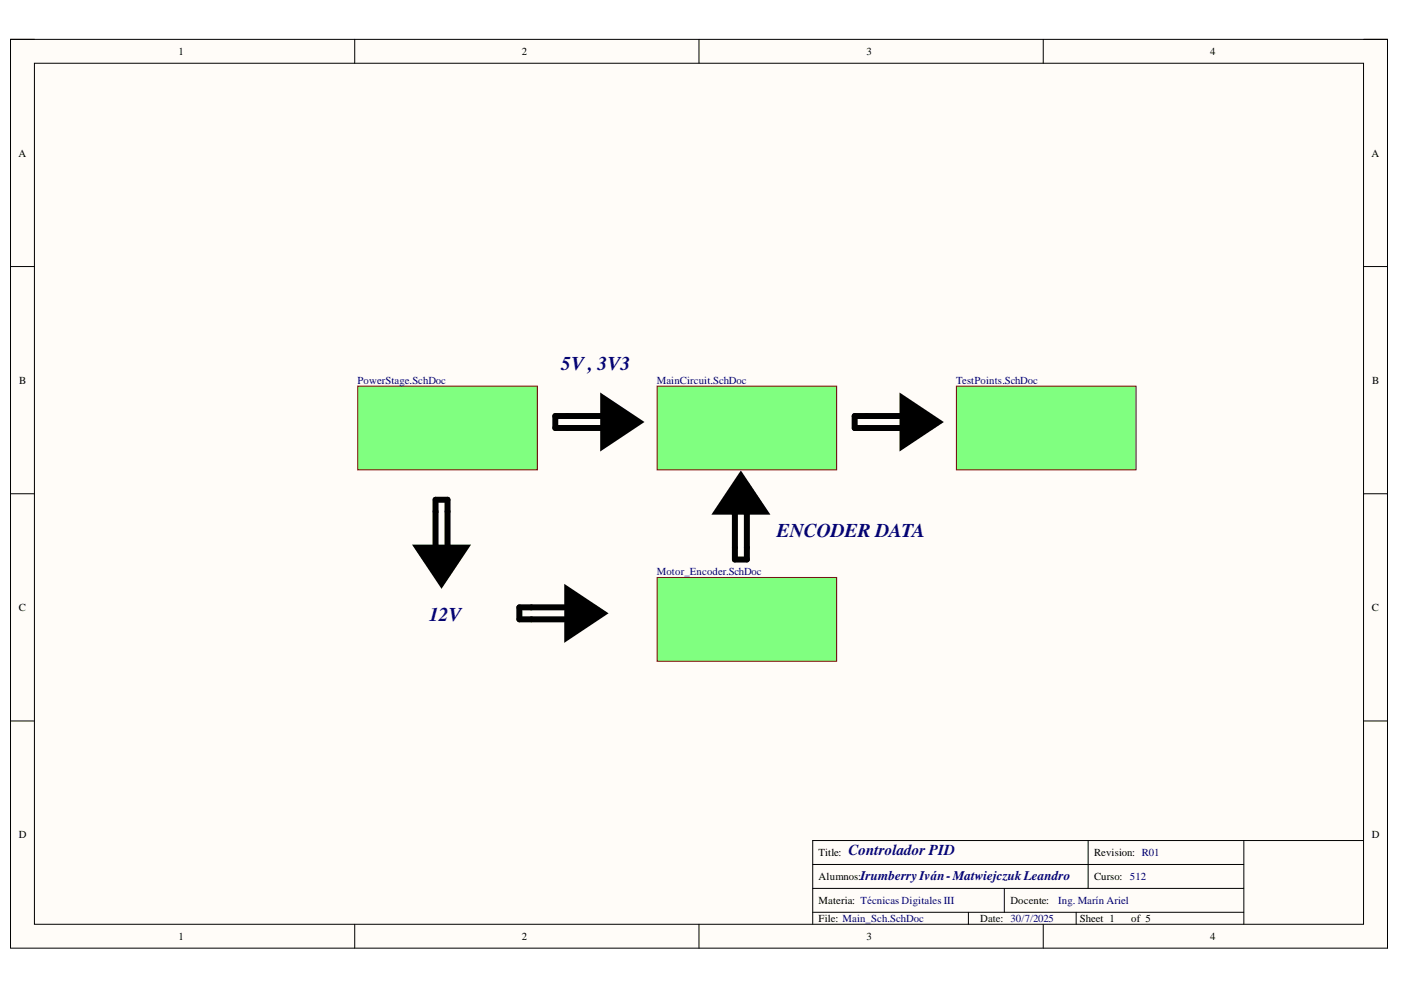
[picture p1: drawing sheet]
<svg xmlns="http://www.w3.org/2000/svg" width="297mm" height="210mm" viewBox="0 0 297 210" stroke-linecap="round" stroke-linejoin="round" font-family="sans-serif">
<path d="M2.2 8.3h292v192.7h-292z" fill-rule="evenodd" fill="#fffcf8"/>
<path d="M2.2 8.3h292v192.7h-292z" fill="none" stroke="#000" stroke-width=".21"/>
<path d="M7.3 13.4h281.8v182.6h-281.8z" fill-rule="evenodd" fill="#fffcf8"/>
<g fill="none" stroke="#000" stroke-width=".21">
<path d="M2.2 8.3h5.1M7.3 13.4h281.8v182.6h-281.8zM75.2 8.3v5.1M148.2 8.3v5.1M221.2 8.3v5.1M289.1 8.3h5.1v5.1M2.2 56.5h5.1M289.1 56.5h5.1M2.2 104.7h5.1M289.1 104.7h5.1M2.2 152.9h5.1M289.1 152.9h5.1"/>
<path d="M230.7 178.2v10.2M263.7 178.2v17.8M289.1 178.2h-116.8v17.8M75.2 196v5M148.2 196v5M172.3 183.3h91.4M172.3 193.4h91.4M172.3 188.4h91.4M205.3 193.4v2.6M212.9 188.4v5M221.2 196v5M228.2 193.4v2.6"/>
<path d="M294.2 196v5"/>
</g>
<path d="M127.9 84.4l7.6 5.1-7.6 5zM127.9 88.2h-10.2v2.5h10.2" fill="none" stroke="#000" stroke-width="1.3"/>
<path d="M127.9 84.4l7.6 5.1-7.6 5z" fill-rule="evenodd" fill="#000"/>
<path d="M139.3 81.9h38.1v17.7h-38.1z" fill-rule="evenodd" fill="#80ff80"/>
<path d="M139.3 81.9h38.1v17.7h-38.1z" fill="none" stroke="#800000" stroke-width=".21"/>
<path d="M75.8 81.9h38.1v17.7h-38.1z" fill-rule="evenodd" fill="#80ff80"/>
<path d="M75.8 81.9h38.1v17.7h-38.1z" fill="none" stroke="#800000" stroke-width=".21"/>
<path d="M139.3 122.4h38.1v17.8h-38.1z" fill-rule="evenodd" fill="#80ff80"/>
<path d="M139.3 122.4h38.1v17.8h-38.1z" fill="none" stroke="#800000" stroke-width=".21"/>
<path d="M88.5 116.1h10.2l-5.1 7.6zM92.3 116.1v-10.1h2.6v10.1M155.8 108.5v10.1h2.6v-10.1M157.1 100.9l5.1 7.6h-10.2zM120.3 125l7.6 5-7.6 5.1zM120.3 128.8h-10.2v2.5h10.2" fill="none" stroke="#000" stroke-width="1.3"/>
<g fill="#000">
<path d="M88.5 116.1h10.2l-5.1 7.6z" fill-rule="evenodd"/>
<path d="M157.1 100.9l5.1 7.6h-10.2z" fill-rule="evenodd"/>
<path d="M120.3 125l7.6 5-7.6 5.1z" fill-rule="evenodd"/>
</g>
<path d="M202.8 81.9h38.1v17.7h-38.1z" fill-rule="evenodd" fill="#80ff80"/>
<path d="M202.8 81.9h38.1v17.7h-38.1z" fill="none" stroke="#800000" stroke-width=".21"/>
<path d="M191.4 84.4l7.6 5.1-7.6 5zM191.4 88.2h-10.2v2.5h10.2" fill="none" stroke="#000" stroke-width="1.3"/>
<path d="M191.4 84.4l7.6 5.1-7.6 5z" fill-rule="evenodd" fill="#000"/>
<g font-size="4.1" fill="#000080">
<text x="119" y="78.5">5V,3V3</text>
<text x="164.7" y="113.9">ENCODER DATA</text>
<text x="91" y="131.7">12V</text>
</g>
<text font-size="3.2" fill="#000080" x="179.9" y="181.4">Controlador PID</text>
<text font-size="2.8" fill="#000080" x="182.4" y="186.5">IrumberryIván-MatwiejczukLeandro</text>
<g font-size="2.3">
<text x="37.9" y="11.6">1</text>
<text x="110.6" y="11.6">2</text>
<text x="183.7" y="11.6">3</text>
<text x="256.6" y="11.6">4</text>
<text x="3.9" y="33.3">A</text>
<text x="290.8" y="33.3">A</text>
<text x="4.1" y="81.4">B</text>
<text x="290.9" y="81.4">B</text>
<text x="4" y="129.5">C</text>
<text x="290.9" y="129.5">C</text>
<text x="4" y="177.7">D</text>
<text x="290.9" y="177.7">D</text>
<text x="173.6" y="181.5">Title:</text>
<text x="232" y="181.5">Revision: R01</text>
<text x="173.6" y="186.6">Alumnos:</text>
<text x="173.6" y="191.7">Materia: Técnicas Digitales III</text>
<text x="214.2" y="191.7">Docente:</text>
<text x="232" y="186.6">Curso: 512</text>
<text x="173.6" y="195.5">File: Main_Sch.SchDoc</text>
<text x="207.8" y="195.5">Date: 30/7/2025</text>
<text x="228.9" y="195.5">Sheet 1</text>
<text x="239.8" y="195.5">of 5</text>
<text x="37.9" y="199.3">1</text>
<text x="110.6" y="199.3">2</text>
<text x="183.7" y="199.3">3</text>
<text x="256.6" y="199.3">4</text>
</g>
<g font-size="2.3" fill="#000080">
<text x="75.8" y="81.4">PowerStage.SchDoc</text>
<text x="139.3" y="81.4">MainCircuit.SchDoc</text>
<text x="202.7" y="81.4">TestPoints.SchDoc</text>
<text x="139.3" y="122">Motor_Encoder.SchDoc</text>
<text x="224.4" y="191.7">Ing. Marín Ariel</text>
</g>
</svg>
